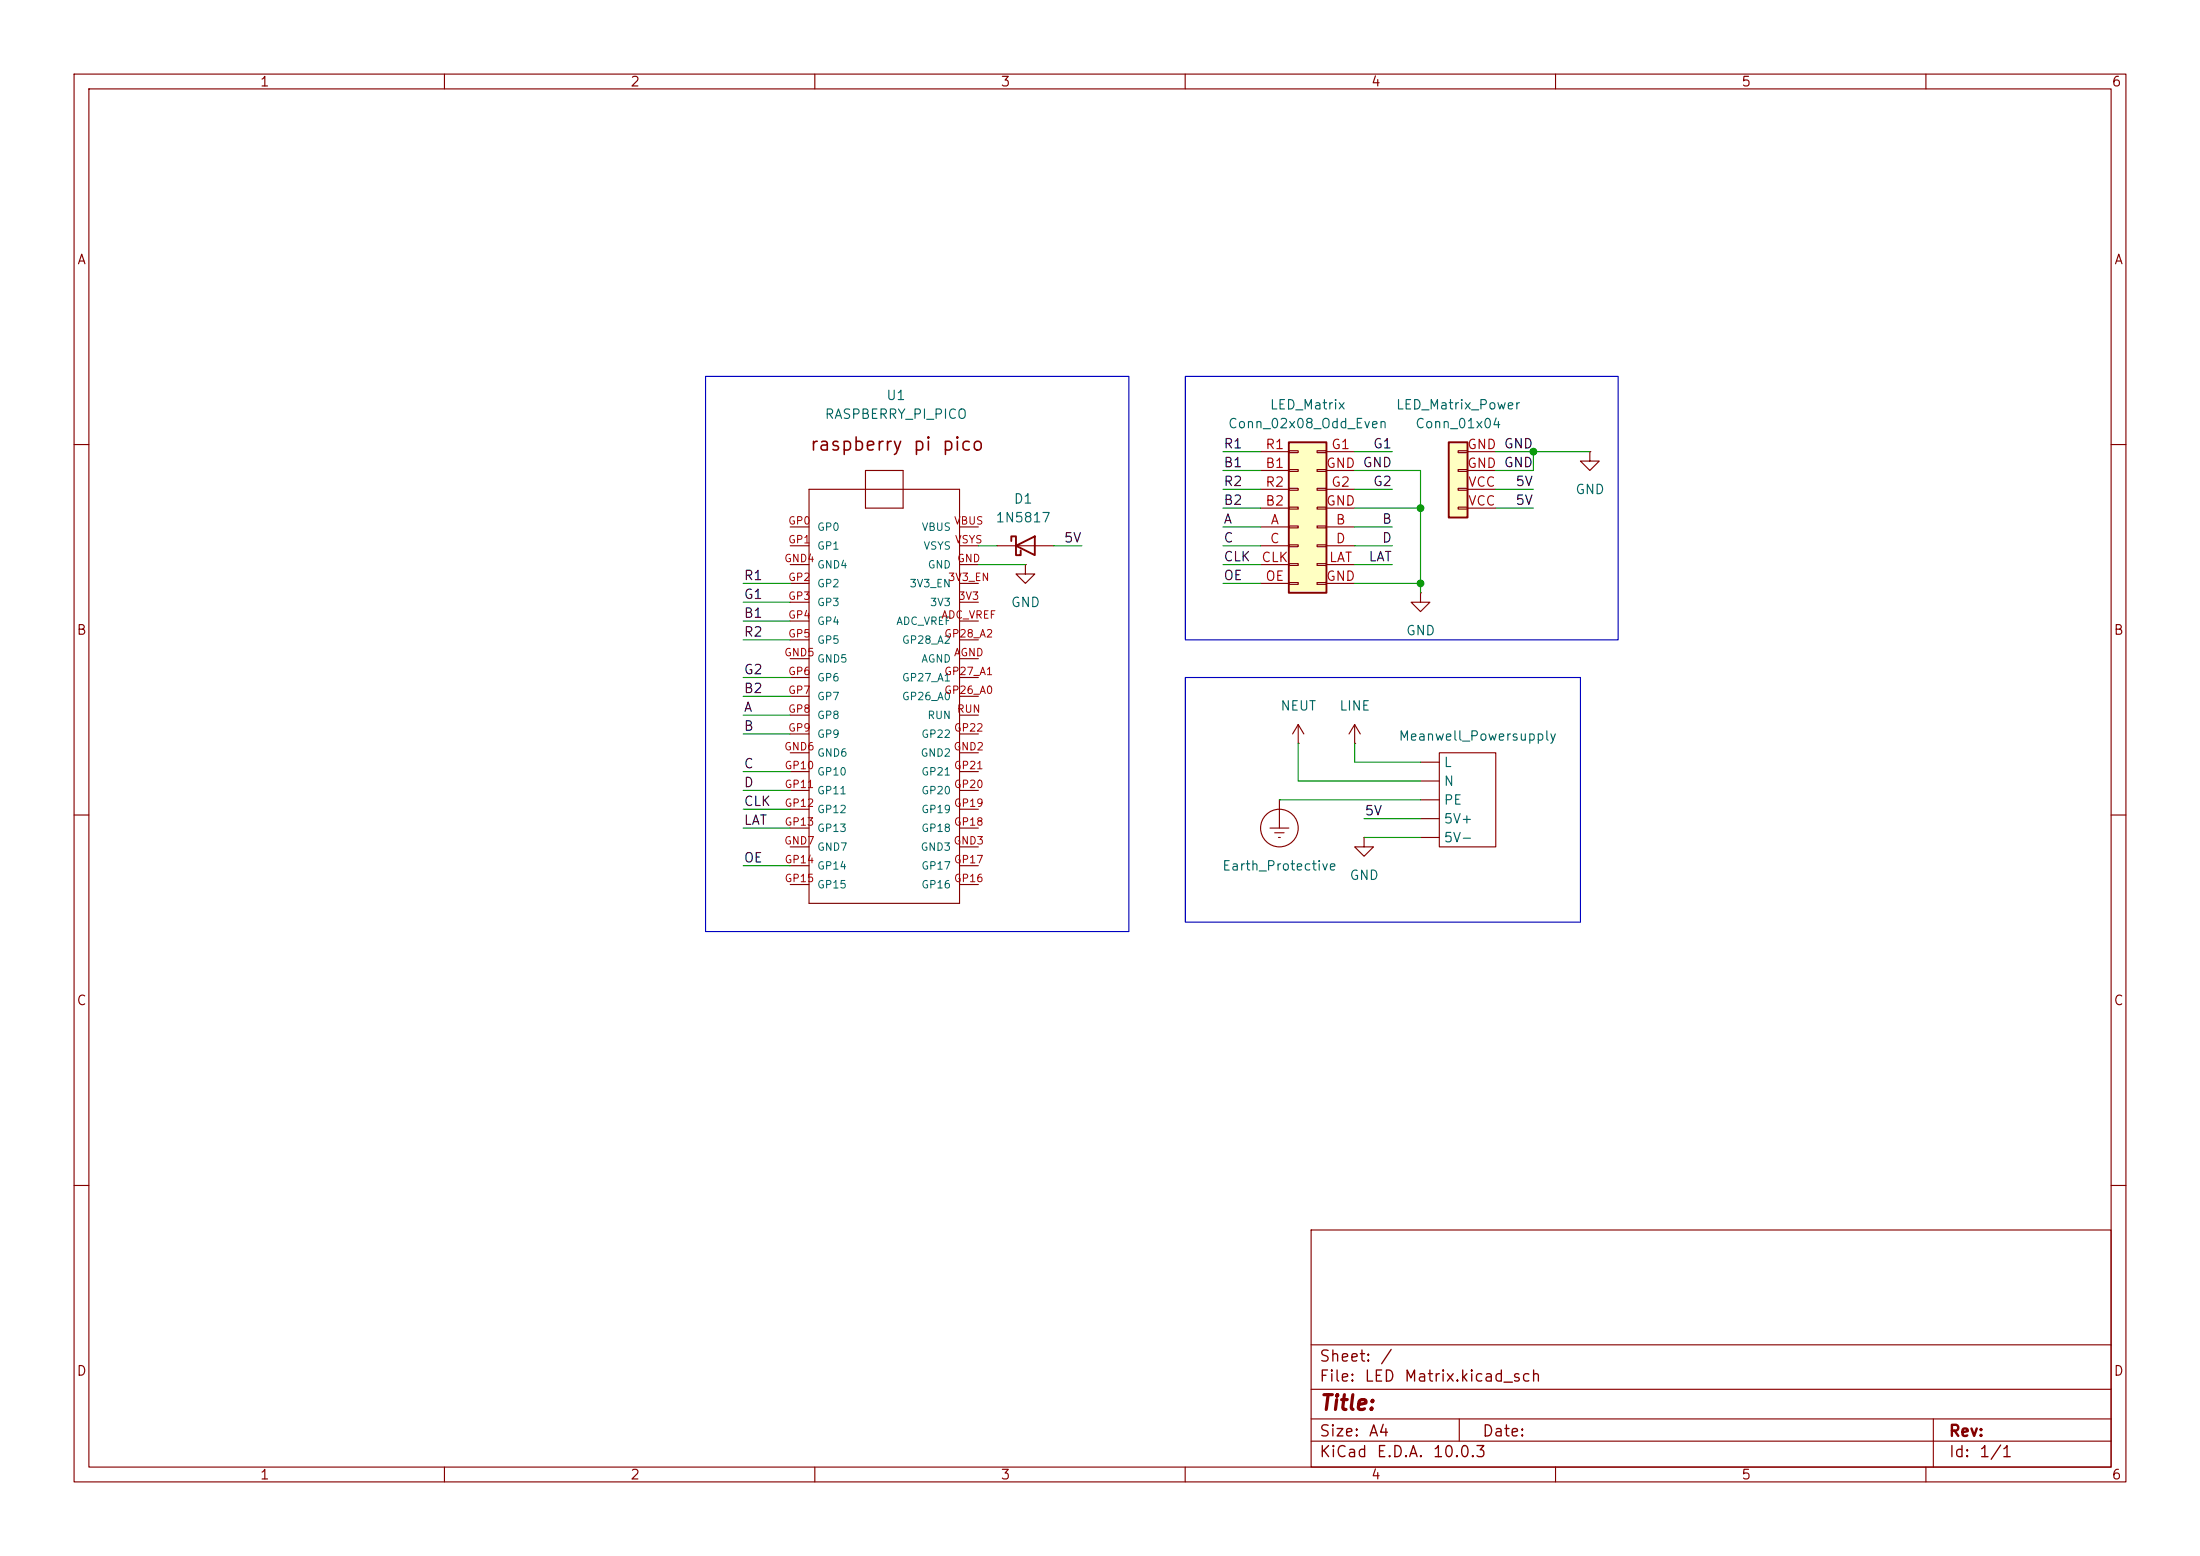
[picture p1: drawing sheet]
<svg xmlns="http://www.w3.org/2000/svg" width="297mm" height="210mm" viewBox="0 0 297 210" stroke-linecap="round" stroke-linejoin="round" font-family="sans-serif">
<g fill="none" stroke="#840000" stroke-width=".15">
<path d="M10 10h277v190h-277zM12 12h273v186h-273zM60 10v2M110 10v2M160 10v2M210 10v2M260 10v2M10 60h2M285 60h2M182.9 97.8l-.8 1.3M182.9 97.8l.7 1.3M182.9 97.8v2.5"/>
<path d="M10 110h2M182.9 100.3h.1M285 110h2M10 160h2M177 166h108v32h-108zM285 160h2M60 198v2M110 198v2M160 198v2M177 194.5h108M177 191.5h108M177 187.5h108"/>
<path d="M177 181.5h108M197 191.5v3M210 198v2M260 198v2M261 191.5v6.5"/>
</g>
<path d="M195.6 59.7h2.5v10.2h-2.5z" fill="#ffffc2"/>
<path d="M195.6 59.7h2.5v10.2h-2.5zM136.5 73v-.6h.7v2.5h.6v-.6M137.2 73.7l2.5-1.3v2.5z" fill="none" stroke="#840000" stroke-width=".25"/>
<g fill="none" stroke="#840000" stroke-width=".15">
<path d="M106.7 73.7h2.5M106.7 78.7h2.5M106.7 76.2h2.5M106.7 71.1h2.5M109.2 66h20.3v55.9h-20.3zM116.8 63.5h5.1v5.1h-5.1zM129.5 73.7h2.6M129.5 78.7h2.6M129.5 76.2h2.6M129.5 71.1h2.6M134.6 73.7h7.6M138.4 76.2v1.3h1.3l-1.3 1.2-1.2-1.2h1.2"/>
<path d="M138.4 76.2h.1M196.8 68.5h1.3v.2h-1.3zM196.8 65.9h1.3v.3h-1.3zM196.8 63.4h1.3v.2h-1.3zM196.8 60.8h1.3v.3h-1.3zM198.1 63.5h3.8M198.1 61h3.8M198.1 68.6h3.8M198.1 66h3.8M214.6 61v1.2h1.3l-1.3 1.3-1.2-1.3h1.2M214.6 61h.1M106.7 81.3h2.5"/>
<path d="M106.7 83.8h2.5M106.7 88.9h2.5M106.7 86.4h2.5M106.7 91.4h2.5M106.7 94h2.5M106.7 96.5h2.5M106.7 99.1h2.5M129.5 81.3h2.6M129.5 83.8h2.6M129.5 88.9h2.6M129.5 86.4h2.6M129.5 91.4h2.6"/>
<path d="M129.5 94h2.6M129.5 96.5h2.6M129.5 99.1h2.6M106.7 101.6h2.5M106.7 114.3h2.5M106.7 104.1h2.5M106.7 106.7h2.5M106.7 109.2h2.5M106.7 111.8h2.5M106.7 116.8h2.5M106.7 119.4h2.5M129.5 101.6h2.6"/>
<path d="M129.5 114.3h2.6M129.5 104.1h2.6M129.5 106.7h2.6M129.5 109.2h2.6M129.5 111.8h2.6M129.5 116.8h2.6M129.5 119.4h2.6M171.4 111.8h2.6M172.1 112.4h1.3M172.6 113h.2M172.7 108h.1M172.7 108v3.8"/>
<path d="M191.8 102.9h2.5M191.8 105.4h2.5M191.8 108h2.5M191.8 110.5h2.5M191.8 113h2.5M194.3 101.6h7.6v12.7h-7.6z"/>
<circle cx="172.7" cy="111.8" r="2.54"/>
</g>
<path d="M174 59.7h5.1v20.3h-5.1z" fill="#ffffc2"/>
<path d="M174 59.7h5.1v20.3h-5.1z" fill="none" stroke="#840000" stroke-width=".25"/>
<g fill="none" stroke="#840000" stroke-width=".15">
<path d="M170.2 71.1h3.8M170.2 63.5h3.8M170.2 68.6h3.8M170.2 73.7h3.8M170.2 76.2h3.8M170.2 61h3.8M170.2 66h3.8M170.2 78.7h3.8M174 60.8h1.3v.3h-1.3zM174 63.4h1.3v.2h-1.3zM174 65.9h1.3v.3h-1.3zM174 68.5h1.3v.2h-1.3z"/>
<path d="M174 71h1.3v.2h-1.3zM174 73.5h1.3v.3h-1.3zM174 76.1h1.3v.2h-1.3zM174 78.6h1.3v.3h-1.3zM177.8 60.8h1.3v.3h-1.3zM177.8 63.4h1.3v.2h-1.3zM177.8 65.9h1.3v.3h-1.3zM177.8 68.5h1.3v.2h-1.3zM177.8 71h1.3v.2h-1.3zM177.8 73.5h1.3v.3h-1.3zM177.8 76.1h1.3v.2h-1.3zM177.8 78.6h1.3v.3h-1.3z"/>
<path d="M179.1 71.1h3.8M179.1 63.5h3.8M179.1 68.6h3.8M179.1 73.7h3.8M179.1 76.2h3.8M179.1 61h3.8M179.1 66h3.8M179.1 78.7h3.8M175.3 97.8l-.8 1.3M175.3 97.8l.7 1.3M175.3 97.8v2.5M191.8 80v1.3h1.2l-1.2 1.3-1.3-1.3h1.3"/>
<path d="M191.8 80h.1M175.3 100.3h.1M184.1 113v1.3h1.3l-1.3 1.3-1.2-1.3h1.2M184.1 113h.1"/>
</g>
<g fill="none" stroke="#009600" stroke-width=".15">
<path d="M100.3 78.7h6.4M132.1 73.7h2.5M132.1 76.2h6.3M142.2 73.7h3.8M165.1 71.1h5.1M165.1 78.7h5.1M165.1 73.7h5.1M165.1 76.2h5.1M165.1 61h5.1M165.1 66h5.1M165.1 63.5h5.1M165.1 68.6h5.1"/>
<path d="M182.9 71.1h5.1M182.9 78.7h8.9M182.9 73.7h5.1M182.9 76.2h5.1M182.9 61h5.1M182.9 63.5h8.9v16.5M182.9 66h5.1M182.9 68.6h8.9M201.9 61h12.7M201.9 66h5.1M201.9 68.6h5.1M207 61v2.5h-5.1"/>
<path d="M100.3 86.4h6.4M100.3 83.8h6.4M100.3 81.3h6.4M100.3 91.4h6.4M100.3 96.5h6.4M100.3 99.1h6.4M100.3 94h6.4M100.3 111.8h6.4M100.3 116.8h6.4M100.3 106.7h6.4M100.3 104.1h6.4M100.3 109.2h6.4"/>
<path d="M172.7 108h19.1M175.3 100.3v5.1h16.5M182.9 100.3v2.6h8.9M184.1 113h7.7M184.1 110.5h7.7"/>
</g>
<path d="M95.2 50.8h57.2v74.9h-57.2zM160 50.8h58.4v35.6h-58.4zM160 91.4h53.4v33.1h-53.4z" fill="none" stroke="#0000c2" stroke-width=".15"/>
<g fill="#009600" stroke="#009600" stroke-width=".14">
<circle cx="207" cy="61" r=".46"/>
<circle cx="191.8" cy="78.7" r=".46"/>
<circle cx="191.8" cy="68.6" r=".46"/>
</g>
<text font-size="2" fill="#840000" x="178" y="190.8">Title:</text>
<text font-size="1.8" fill="#840000" x="109.2" y="61.3">raspberry pi pico</text>
<g font-size="1.5" fill="#840000">
<text x="178" y="184.2">Sheet:</text>
<text x="186.2" y="184.2">/</text>
<text x="178" y="186.9">File:</text>
<text x="184.1" y="186.9">LED</text>
<text x="189.5" y="186.9">Matrix.kicad_sch</text>
<text x="178" y="197.1">KiCad</text>
<text x="178" y="194.3">Size:</text>
<text x="184.7" y="194.3">A4</text>
<text x="185.7" y="197.1">E.D.A.</text>
<text x="193.3" y="197.1">10.0.3</text>
<text x="200" y="194.3">Date:</text>
<text x="263" y="194.3">Rev:</text>
<text x="263" y="197.1">Id:</text>
<text x="267.1" y="197.1">1/1</text>
</g>
<g font-size="1.3" fill="#840000">
<text x="35" y="12">1</text>
<text x="85" y="12">2</text>
<text x="135" y="12">3</text>
<text x="185" y="12">4</text>
<text x="235" y="12">5</text>
<text x="285" y="12">6</text>
<text x="10.3" y="36">A</text>
<text x="285.3" y="36">A</text>
<text x="10.3" y="86">B</text>
<text x="285.3" y="86">B</text>
<text x="10.3" y="136">C</text>
<text x="285.3" y="136">C</text>
<text x="10.3" y="186">D</text>
<text x="285.3" y="186">D</text>
<text x="35" y="200">1</text>
<text x="85" y="200">2</text>
<text x="135" y="200">3</text>
<text x="185" y="200">4</text>
<text x="235" y="200">5</text>
<text x="285" y="200">6</text>
</g>
<g font-size="1.3" fill="#006464">
<text x="111.2" y="56.9">RASPBERRY_PI_PICO</text>
<text x="119.6" y="54.3">U1</text>
<text x="165.7" y="58.1">Conn_02x08_Odd_Even</text>
<text x="171.3" y="55.6">LED_Matrix</text>
<text x="188.4" y="55.6">LED_Matrix_Power</text>
<text x="191" y="58.1">Conn_01x04</text>
<text x="134.3" y="70.8">1N5817</text>
<text x="136.8" y="68.3">D1</text>
<text x="212.6" y="67">GND</text>
<text x="136.4" y="82.3">GND</text>
<text x="189.7" y="86.1">GND</text>
<text x="172.8" y="96.2">NEUT</text>
<text x="180.7" y="96.2">LINE</text>
<text x="188.7" y="100.3">Meanwell_Powersupply</text>
<text x="194.8" y="103.8">L</text>
<text x="194.8" y="106.4">N</text>
<text x="194.8" y="108.9">PE</text>
<text x="194.8" y="111.5">5V+</text>
<text x="164.9" y="117.8">Earth_Protective</text>
<text x="182.1" y="119.1">GND</text>
<text x="194.8" y="114">5V-</text>
</g>
<g font-size="1.3" fill="#0f0f0f">
<text x="165.1" y="63.4">B1</text>
<text x="165.1" y="65.9">R2</text>
<text x="165.1" y="60.8">R1</text>
<text x="185.3" y="65.9">G2</text>
<text x="185.3" y="60.8">G1</text>
<text x="204.5" y="65.9">5V</text>
<text x="165.1" y="71">A</text>
<text x="165.1" y="68.5">B2</text>
<text x="186.5" y="71">B</text>
<text x="204.5" y="68.5">5V</text>
<text x="143.5" y="73.5">5V</text>
<text x="165.1" y="73.5">C</text>
<text x="165.1" y="76.1">CLK</text>
<text x="184.7" y="76.1">LAT</text>
<text x="186.5" y="73.5">D</text>
<text x="100.3" y="83.7">B1</text>
<text x="100.3" y="81.2">G1</text>
<text x="100.3" y="78.6">R1</text>
<text x="165.1" y="78.6">OE</text>
<text x="100.3" y="86.2">R2</text>
<text x="100.3" y="91.3">G2</text>
<text x="100.3" y="93.9">B2</text>
<text x="100.3" y="98.9">B</text>
<text x="100.3" y="96.4">A</text>
<text x="100.3" y="106.6">D</text>
<text x="100.3" y="104">C</text>
<text x="100.3" y="111.6">LAT</text>
<text x="100.3" y="109.1">CLK</text>
<text x="184.1" y="110.4">5V</text>
<text x="100.3" y="116.7">OE</text>
</g>
<g font-size="1.3" fill="#a90000">
<text x="170.7" y="63.5">B1</text>
<text x="170.7" y="60.9">R1</text>
<text x="178.9" y="63.5">GND GND</text>
<text x="179.6" y="60.9">G1</text>
<text x="198" y="63.5">GND GND</text>
<text x="198" y="60.9">GND GND</text>
<text x="170.7" y="68.6">B2</text>
<text x="170.7" y="66">R2</text>
<text x="171.4" y="71.1">A</text>
<text x="178.9" y="68.6">GND</text>
<text x="179.6" y="66">G2</text>
<text x="180.2" y="71.1">B</text>
<text x="198.1" y="68.6">VCC</text>
<text x="198.1" y="66">VCC</text>
<text x="170.2" y="76.2">CLK</text>
<text x="171.3" y="73.6">C</text>
<text x="179.3" y="76.2">LAT</text>
<text x="180.2" y="73.6">D</text>
<text x="170.7" y="78.7">OE</text>
<text x="178.9" y="78.7">GND</text>
</g>
<g font-size="1" fill="#a90000">
<text x="106.3" y="71">GP0</text>
<text x="128.7" y="71">VBUS</text>
<text x="105.8" y="76.1">GND4</text>
<text x="106.3" y="73.6">GP1</text>
<text x="128.8" y="73.6">VSYS</text>
<text x="129.1" y="76.1">GND</text>
<text x="106.3" y="78.7">GP2</text>
<text x="106.3" y="81.2">GP3</text>
<text x="106.3" y="83.7">GP4</text>
<text x="127" y="83.7">ADC_VREF</text>
<text x="127.9" y="78.7">3V3_EN</text>
<text x="129.3" y="81.2">3V3</text>
<text x="105.8" y="88.8">GND5</text>
<text x="106.3" y="86.3">GP5</text>
<text x="127.4" y="86.3">GP28_A2</text>
<text x="128.7" y="88.8">AGND</text>
<text x="106.3" y="91.4">GP6</text>
<text x="106.3" y="93.9">GP7</text>
<text x="127.4" y="93.9">GP26_A0</text>
<text x="127.4" y="91.4">GP27_A1</text>
<text x="105.8" y="101.5">GND6</text>
<text x="106.3" y="96.4">GP8</text>
<text x="106.3" y="99">GP9</text>
<text x="128.7" y="101.5">GND2</text>
<text x="128.7" y="99">GP22</text>
<text x="129.1" y="96.4">RUN</text>
<text x="105.8" y="104.1">GP10</text>
<text x="105.8" y="106.6">GP11</text>
<text x="128.7" y="106.6">GP20</text>
<text x="128.7" y="104.1">GP21</text>
<text x="105.8" y="109.1">GP12</text>
<text x="105.8" y="111.7">GP13</text>
<text x="128.7" y="111.7">GP18</text>
<text x="128.7" y="109.1">GP19</text>
<text x="105.8" y="114.2">GND7</text>
<text x="105.8" y="116.8">GP14</text>
<text x="105.8" y="119.3">GP15</text>
<text x="128.7" y="114.2">GND3</text>
<text x="128.7" y="119.3">GP16</text>
<text x="128.7" y="116.8">GP17</text>
</g>
<g font-size="1" fill="#006464">
<text x="110.2" y="71.9">GP0</text>
<text x="124.4" y="71.9">VBUS</text>
<text x="110.2" y="77">GND4</text>
<text x="110.2" y="74.4">GP1</text>
<text x="124.6" y="74.4">VSYS</text>
<text x="125.2" y="77">GND</text>
<text x="110.2" y="79.5">GP2</text>
<text x="110.2" y="82.1">GP3</text>
<text x="122.7" y="79.5">3V3_EN</text>
<text x="125.5" y="82.1">3V3</text>
<text x="110.2" y="89.7">GND5</text>
<text x="110.2" y="84.6">GP4</text>
<text x="110.2" y="87.1">GP5</text>
<text x="120.9" y="84.6">ADC_VREF</text>
<text x="121.7" y="87.1">GP28_A2</text>
<text x="124.3" y="89.7">AGND</text>
<text x="110.2" y="92.2">GP6</text>
<text x="110.2" y="94.8">GP7</text>
<text x="121.7" y="94.8">GP26_A0</text>
<text x="121.7" y="92.2">GP27_A1</text>
<text x="110.2" y="97.3">GP8</text>
<text x="110.2" y="99.8">GP9</text>
<text x="124.3" y="99.8">GP22</text>
<text x="125.1" y="97.3">RUN</text>
<text x="110.2" y="102.4">GND6</text>
<text x="110.2" y="104.9">GP10</text>
<text x="110.2" y="107.5">GP11</text>
<text x="124.2" y="102.4">GND2</text>
<text x="124.3" y="107.5">GP20</text>
<text x="124.3" y="104.9">GP21</text>
<text x="110.2" y="110">GP12</text>
<text x="110.2" y="112.5">GP13</text>
<text x="124.3" y="112.5">GP18</text>
<text x="124.3" y="110">GP19</text>
<text x="110.2" y="115.1">GND7</text>
<text x="110.2" y="117.6">GP14</text>
<text x="124.2" y="115.1">GND3</text>
<text x="124.3" y="117.6">GP17</text>
<text x="110.2" y="120.2">GP15</text>
<text x="124.3" y="120.2">GP16</text>
</g>
</svg>
